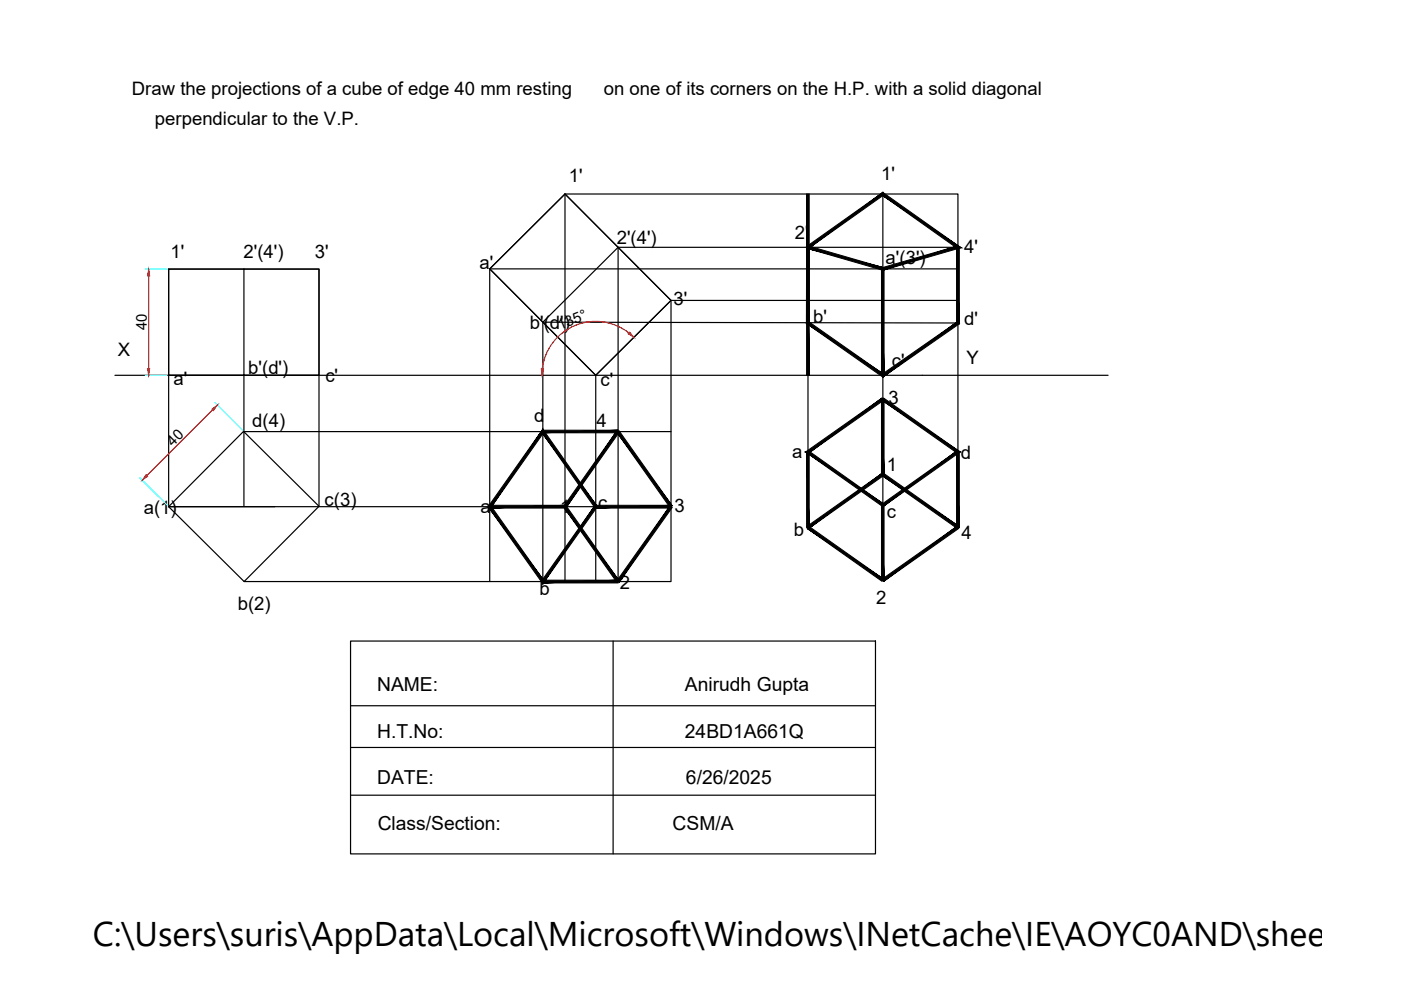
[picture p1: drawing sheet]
<svg xmlns="http://www.w3.org/2000/svg" width="297mm" height="210mm" viewBox="0 0 297 210" stroke-linecap="round" stroke-linejoin="round" font-family="sans-serif">
<!-- layer: 0 -->
<g fill="none" stroke="#000" stroke-width=".25">
<path d="M35.8 57.1h31.8v22.5h-31.8zM51.7 57.1h15.9v22.5h-31.8v-22.5h15.9v50.3M103.8 57l16-15.9 22.5 22.6-16 15.9zM119.8 41.1h83.3v54.7M119.8 41.1v82.2M131 52.4l11.3 11.3-16 15.9-22.5-22.6 16-15.9 11.2 11.3-15.9 15.9M131 52.4v70.9M131 52.4h72.1M187.2 41.1v81.9M203.1 57h-99.3v66.3M24.4 79.6h210.5M35.8 79.6v27.8h22.5"/>
<path d="M67.6 79.6v27.7M115.1 68.3v55M115.1 68.3l88 .2M126.3 79.6v43.7M171.3 79.6v16.2M203.1 63.7h-60.8v59.6h-90.5M51.6 91.5l16 15.8-15.8 16-16-15.9zM51.7 91.5h90.6M35.8 107.4h106.5M74.3 135.9h111.3v45.1h-111.3zM130 135.9v45.1M74.3 149.6h111.3"/>
<path d="M74.3 158.5h111.3M74.3 168.6h111.3"/>
</g>
<g fill="#000" stroke="#000" stroke-width=".21">
<path d="M171.4 52.1l-.2 .6 16 4zM171.2 52.7l16 4v.6zM187.2 56.7v.6l15.3-5zM187.2 57.3l15.3-5 1.2 .2zM187.2 41.5l15.3 10.8 1.2 .2zM187.2 40.8l16.5 11.7-16.5-11zM171.6 52.6l15.6-11.1v-.7zM171 52.3l16.2-11.5-15.6 11.8zM171 52.3l.6 16v-15.7zM171 52.3l.6 16-.6 .3zM171 68.6l16.2 10.6-15.6-10.9zM171 68.6l16.2 10.6v.8zM187.2 79.2v.8l15.6-11.6zM187.2 80l15.6-11.6 .6 .3zM202.8 52.4v16l.6 .3zM202.8 52.4h.6v16.3z"/>
<path d="M171 52.4l.6 16v-16zM171 52.4l.6 16h-.6z"/>
<path d="M186.9 57l.5 22.6v-22.6zM186.9 57l.5 22.6h-.5z"/>
<path d="M171 41.1v38.5h.6zM171 41.1h.6v38.5z"/>
<path d="M115.1 91.2v.6l15.9-.6zM115.1 91.8l15.9-.6v.6z"/>
<path d="M130.8 91.7l11.7 15.6-11.2-16zM130.8 91.7l11.7 15.6-.4 .3z"/>
<path d="M171 95.8l.6 16v-16zM171 95.8l.6 16h-.6z"/>
<path d="M187.4 84.4l-.4 .5 16.6 10.9zM187 84.9l16.6 10.9h-1zM187.2 107.4l16.4-11.6h-1zM187.2 106.8l15.4-11-15.4 11.6zM170.8 95.8l16.4 11.6v-.6zM170.8 95.8h1l15.4 11zM170.8 95.8h1l15.2-11.4zM171.8 95.8l15.2-11.4 .4 .5z"/>
<path d="M186.9 84.6l.5 16v-16zM186.9 84.6l.5 16h-.5z"/>
<path d="M202.8 95.8l.6 16v-16zM202.8 95.8l.6 16h-.6z"/>
<path d="M115.1 91l-11.5 16.3 .5 .3zM115.1 91v1l-11 15.6zM115.1 91v1l11.5 15.4zM115.1 92l11.5 15.4h-.6zM126 107.4l-10.9 16.4 11.5-16.4zM126 107.4l-10.9 16.4v-1zM103.6 107.6l11.5 16.2v-1zM103.6 107.6l.5-.3 11 15.5z"/>
<path d="M103.8 107.1v.6l16-.6zM103.8 107.7l16-.6v.6z"/>
<path d="M130.8 91.3l-11.2 16 .4 .3zM130.8 91.3l.5 .4-11.3 15.9z"/>
<path d="M126.3 107.1v.6l16-.6zM126.3 107.7l16-.6v.6z"/>
<path d="M142.1 107.3l-10.8 16.2 11.2-15.9zM142.1 107.3l-10.8 16.2-.5-.4z"/>
<path d="M171.1 111.6l.4 .4 15.5-11.6zM171.5 112l15.5-11.6 .4 .4z"/>
<path d="M187.4 100.4l-.4 .4 16.3 10.8zM187 100.8l16.3 10.8-.4 .4z"/>
<path d="M186.9 107.1l.5 15.9v-15.9zM186.9 107.1l.5 15.9h-.5z"/>
<path d="M187.4 123.3l15.9-11.3-.4-.4zM187 122.8l15.9-11.2-15.5 11.7z"/>
<path d="M115.1 123v.6l15.9-.6zM115.1 123.6l15.9-.6v.6z"/>
<path d="M119.6 107.6l11.2 15.9 .5-.4zM119.6 107.6l.4-.3 11.3 15.8z"/>
<path d="M171.1 112l15.9 11.3 .4-.5zM171.5 111.6l15.9 11.2-16.3-10.8z"/>
</g>
<path d="M31.5 58.5v19.7M133.3 70.6a11.4 11.4 0 0 0-18.3 7.5M45.1 86.9l-14 13.9" fill="none" stroke="#f00" stroke-width=".25"/>
<g fill="#f00" stroke="#f00" stroke-width=".21">
<path d="M133.2 70.8l.3-.4 .9 1.1z"/>
<path d="M114.8 78.2h.4l-.3 1.4z"/>
<path d="M31.5 57.1l.2 1.4h-.4z"/>
<path d="M31.3 78.2h.4l-.2 1.4z"/>
<path d="M31 100.7l.3 .3-1.1 .8z"/>
<path d="M44.9 86.7l1.2-.8-.9 1.2z"/>
</g>
<path d="M30.8 57.1h4.6M30.8 79.6h4.6M45.6 85.4l5.9 5.9M29.7 101.3l5.8 5.9" fill="none" stroke="#0ff" stroke-width=".25"/>
<text font-size="7.3" x="19.7" y="200.6">C:\Users\suris\AppData\Local\Microsoft\Windows\INetCache\IE\AOYC0AND\sheet@7c[</text>
<g font-size="4.1">
<text x="80" y="146.6">NAME:</text>
<text x="145.2" y="146.6">Anirudh Gupta</text>
<text x="80" y="156.4">H.T.No:</text>
<text x="145.2" y="156.4">24BD1A661Q</text>
<text x="80" y="166.2">DATE:</text>
<text x="145.4" y="166.2">6/26/2025</text>
<text x="80.1" y="176">Class/Section:</text>
<text x="142.6" y="176">CSM/A</text>
</g>
<g font-size="3.9">
<text x="28" y="20.1">Draw the projections of a cube of edge 40 mm resting</text>
<text x="128" y="20.2">on one of its corners on the H.P. with a solid diagonal</text>
<text x="32.8" y="26.6">perpendicular to the V.P.</text>
<text x="120.6" y="38.6">1'</text>
<text x="186.8" y="38.2">1'</text>
<text x="130.8" y="51.7">2'(4')</text>
<text x="168.5" y="50.7">2'</text>
<text x="204.4" y="53.5">4'</text>
<text x="36.1" y="54.8">1'</text>
<text x="51.6" y="54.8">2'(4')</text>
<text x="66.7" y="54.8">3'</text>
<text x="101.7" y="57">a'</text>
<text x="187.8" y="56">a'(3')</text>
<text x="142.8" y="64.8">3'</text>
<text x="112.3" y="69.8">b'(d')</text>
<text x="172.4" y="68.5">b'</text>
<text x="204.4" y="68.9">d'</text>
<text x="25" y="75.4">X</text>
<text x="189.1" y="77.8">c'</text>
<text x="204.9" y="77.2">Y</text>
<text x="36.8" y="81.6">a'</text>
<text x="52.6" y="79.4">b'(d')</text>
<text x="69" y="80.9">c'</text>
<text x="127.3" y="81.9">c'</text>
<text x="113.2" y="89.5">d</text>
<text x="188.4" y="85.6">3</text>
<text x="53.5" y="90.5">d(4)</text>
<text x="126.4" y="90.5">4</text>
<text x="168" y="97.2">a</text>
<text x="188" y="99.8">1</text>
<text x="203.7" y="97.3">d</text>
<text x="68.8" y="107.2">c(3)</text>
<text x="126.8" y="107.9">c</text>
<text x="30.5" y="109">a(1)</text>
<text x="101.8" y="108.8">a</text>
<text x="118.7" y="108.8">1</text>
<text x="143" y="108.6">3</text>
<text x="168.3" y="113.6">b</text>
<text x="188" y="109.8">c</text>
<text x="203.9" y="114.3">4</text>
<text x="131.4" y="124.9">2</text>
<text x="50.4" y="129.2">b(2)</text>
<text x="114.4" y="126.1">b</text>
<text x="185.8" y="128">2</text>
</g>
<g font-size="3.1">
<text x="31.1" y="70" transform="rotate(-90 31.1 70)">40</text>
<text x="118.7" y="70" transform="rotate(-22 118.7 70)">135°</text>
<text x="36.6" y="94.8" transform="rotate(-45 36.6 94.8)">40</text>
</g>
</svg>
